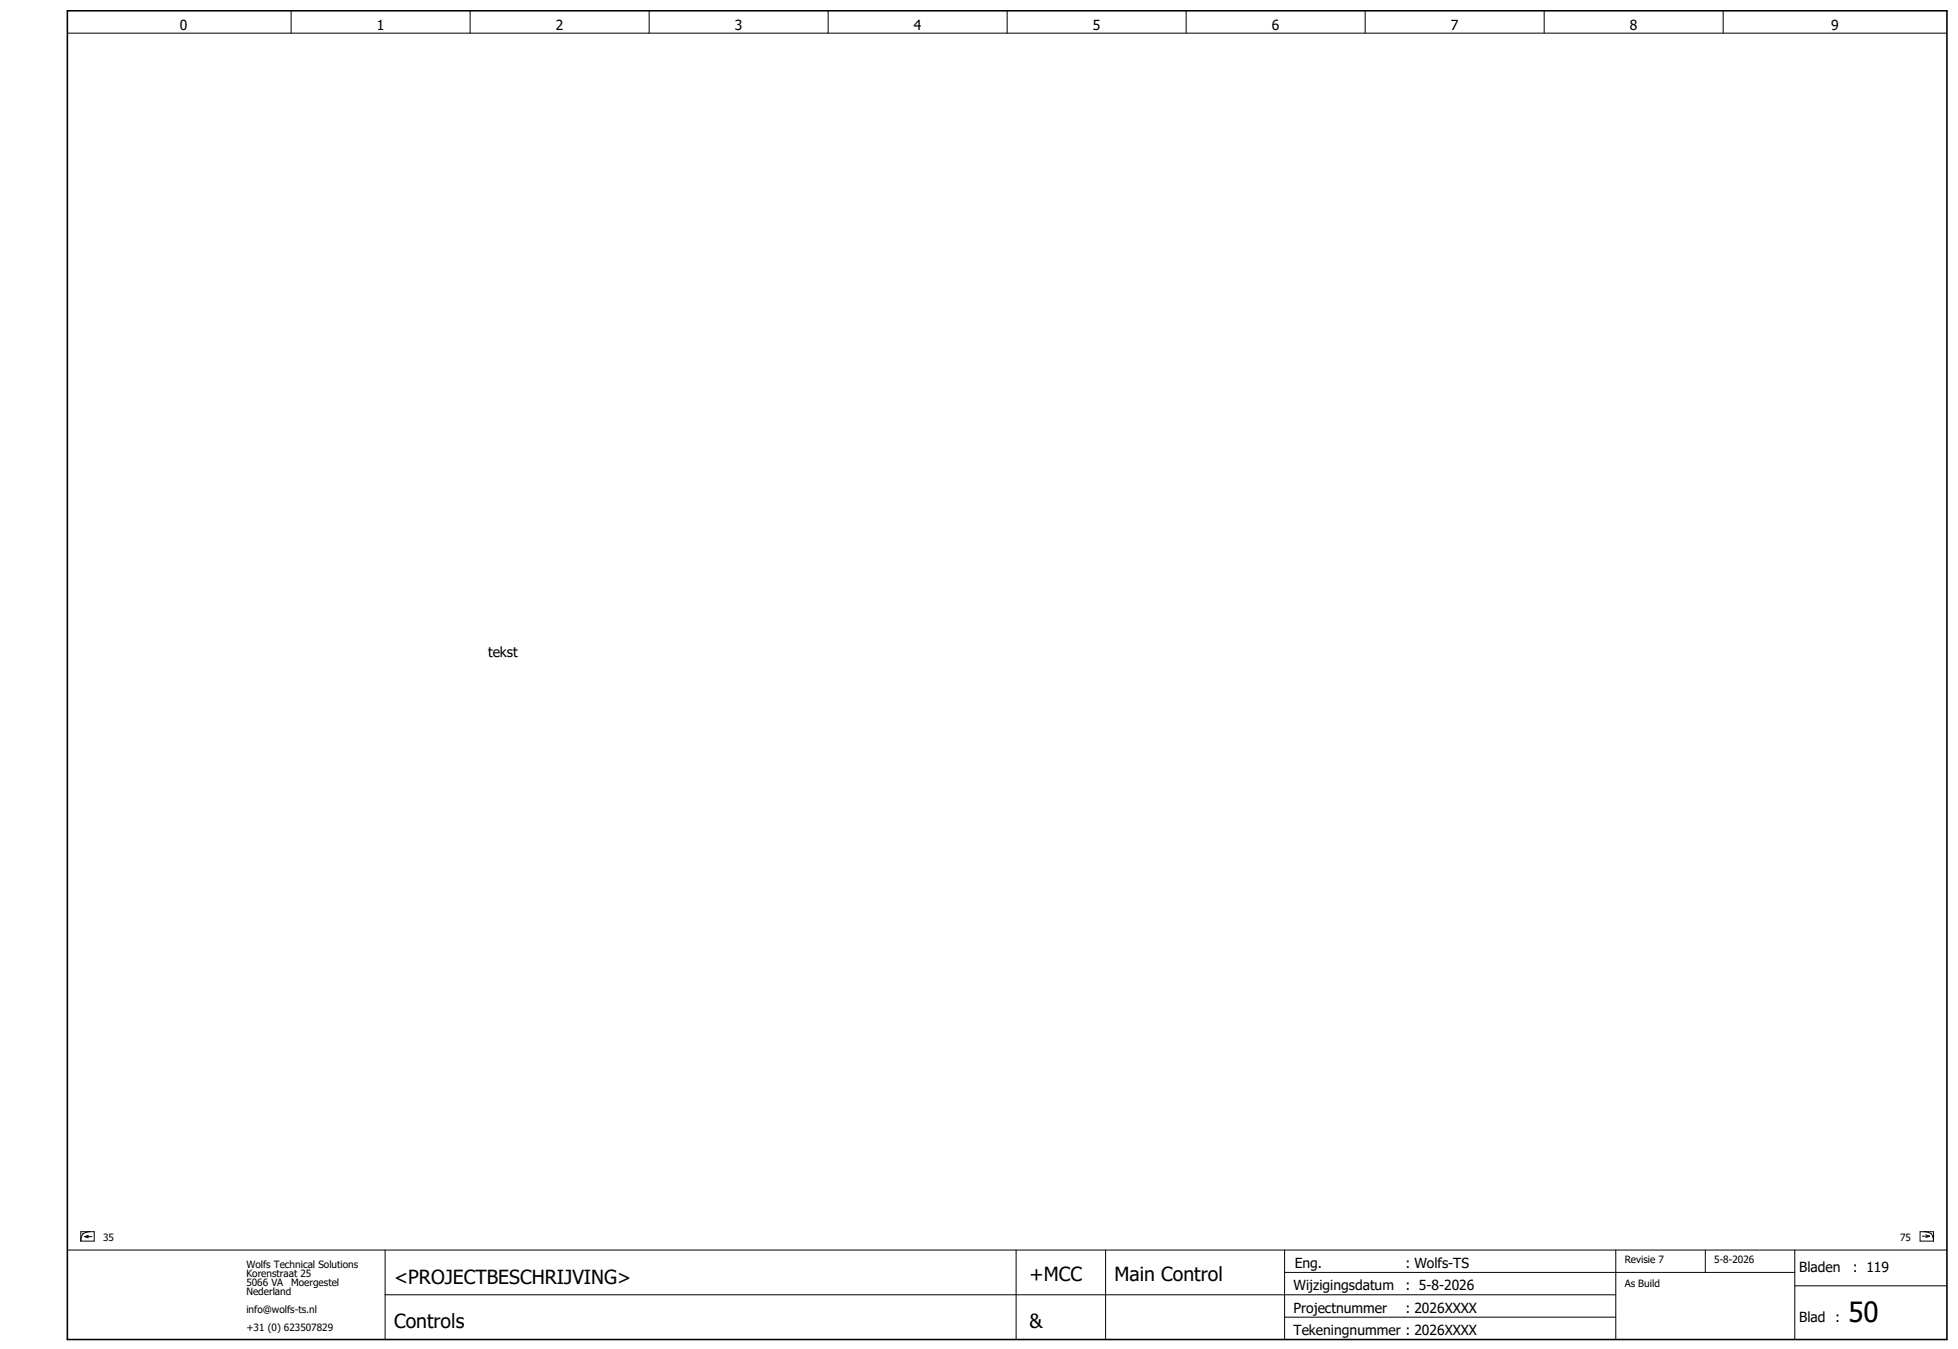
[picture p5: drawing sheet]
<svg xmlns="http://www.w3.org/2000/svg" width="438mm" height="302mm" viewBox="0 0 438 302" stroke-linecap="round" stroke-linejoin="round" font-family="sans-serif">
<g fill="none" stroke="#000" stroke-width=".22">
<path d="M15.1 7.4h420M65.1 2.4v5M105.1 2.4v5M145.1 2.4v5M185.1 2.4v5M225.1 2.4v5M265.1 2.4v5M305.1 2.4v5M345.1 2.4v5M385.1 2.4v5M15.1 279.4h420M18.1 275.3h3v2.1h-3z"/>
<path d="M18.5 275.8l-.3 .8-.1 .8M19 276.4h1.6M19 276.4l.8 .3M19.8 276.1l-.8 .3M20.2 275.3l-.9 .1-.8 .4M86.1 279.4v20M227.1 279.4v20M247.1 279.4v20M287.1 279.4v20M361.1 279.4v20M381.1 279.4v5M401.1 279.4v20"/>
<path d="M429.1 275.3h3v2.1h-3zM429.6 276.3h1.6M430 275.3l.8 .1 .8 .4M430.4 276l.8 .3M431.2 276.3l-.8 .3M431.6 275.8l.3 .8 .2 .8M86.1 289.4h275M287.1 284.4h114M287.1 294.4h74M401.1 287.4h34"/>
</g>
<path d="M15.1 2.4h420v297h-420z" fill="none" stroke="#000" stroke-width=".35"/>
<text font-size="6.2" x="413.1" y="295.4">50</text>
<g font-size="4.3">
<text x="88.1" y="286.9">&lt;PROJECTBESCHRIJVING&gt;</text>
<text x="230.1" y="286.4">+MCC</text>
<text x="249.1" y="286.4">Main Control</text>
<text x="88.1" y="296.9">Controls</text>
<text x="230.1" y="296.9">&amp;</text>
</g>
<g font-size="3.1">
<text x="40.2" y="6.8">0</text>
<text x="84.2" y="6.8">1</text>
<text x="124.2" y="6.8">2</text>
<text x="164.2" y="6.8">3</text>
<text x="204.2" y="6.8">4</text>
<text x="244.2" y="6.8">5</text>
<text x="284.2" y="6.8">6</text>
<text x="324.2" y="6.8">7</text>
<text x="364.2" y="6.8">8</text>
<text x="409.2" y="6.8">9</text>
<text x="109.1" y="146.8">tekst</text>
<text x="289.3" y="283.4">Eng.</text>
<text x="314.1" y="283.4">: Wolfs-TS</text>
<text x="402.1" y="284.4">Bladen</text>
<text x="414.1" y="284.4">: 119</text>
<text x="289.1" y="288.4">Wijzigingsdatum</text>
<text x="289.1" y="293.4">Projectnummer</text>
<text x="314.1" y="288.4">: 5-8-2026</text>
<text x="314.1" y="293.4">: 2026XXXX</text>
<text x="289.1" y="298.4">Tekeningnummer : 2026XXXX</text>
<text x="402.1" y="295.4">Blad :</text>
</g>
<g font-size="2.2">
<text x="23.1" y="277.4">35</text>
<text x="424.6" y="277.4">75</text>
<text x="55.1" y="283.4">Wolfs Technical Solutions</text>
<text x="55.1" y="285.4">Korenstraat 25</text>
<text x="55.1" y="287.4">5066 VA</text>
<text x="65.1" y="287.4">Moergestel</text>
<text x="363.1" y="282.4">Revisie 7</text>
<text x="363.1" y="287.6">As Build</text>
<text x="383.1" y="282.4">5-8-2026</text>
<text x="55.1" y="289.4">Nederland</text>
<text x="55.1" y="293.4">info@wolfs-ts.nl</text>
<text x="55.1" y="297.4">+31 (0) 623507829</text>
</g>
</svg>
